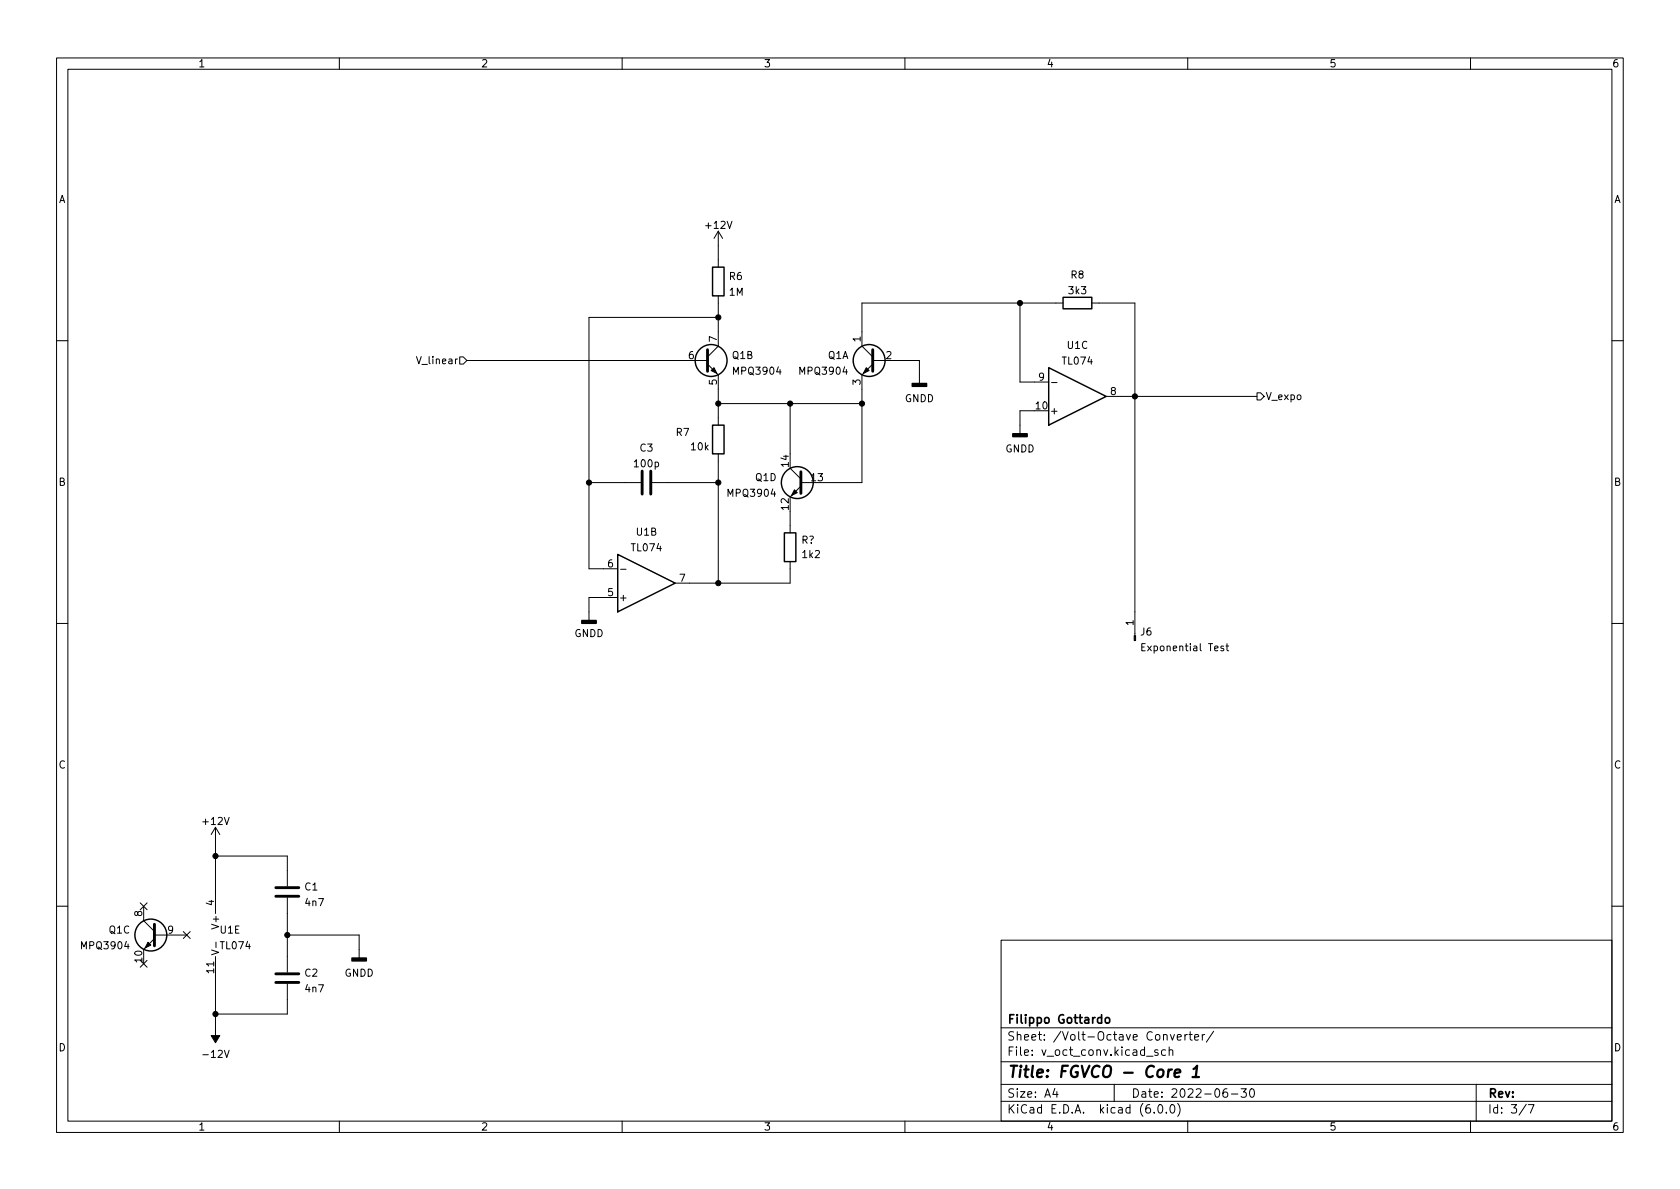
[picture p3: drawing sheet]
<svg xmlns="http://www.w3.org/2000/svg" width="297mm" height="210mm" viewBox="0 0 297 210" stroke-linecap="round" stroke-linejoin="round" font-family="sans-serif">
<g fill="none" stroke="#000" stroke-width=".18">
<path d="M10 10.2h277v190.1h-277zM12 12.2h273v186.1h-273zM60 10.2v2M110 10.2v2M160 10.2v2M210 10.2v2M260 10.2v2M127 56.1h-22.9v44.5h5.1M127 40.9l-.8 1.3M127 40.9v6.3M127 52.3v8.9l-1.9 1.9M127 40.9l.8 1.3"/>
<path d="M180.3 53.6v14h5.1M188 53.6h-35.6v7.6l1.9 1.9M193 53.6h7.7v58.8M10 60.2h2M81.3 63.1h.6l.6 .6-.6 .7h-.6zM82.5 63.7h42.6M125.1 64.4l1.9 1.9v8.9M127 71.4h25.4M139.7 71.4v8.9M154.3 64.4l-1.9 1.9v19h-10.8M154.3 63.7h8.3v4.1M182.9 72.6h-2.6v4.1"/>
<path d="M185.9 67.6h1M195.6 70.1h26.6M222.2 69.5h.7l.6 .6-.6 .6h-.7zM285 60.2h2M104.1 85.3h9.2M115.3 85.3h11.7M127 80.3v22.8M139.7 90.4v3.8M139.7 99.3v3.8h-20.3M139.7 82.8l1.9 1.9M141.6 86l-1.9 1.9M10 110.2h2"/>
<path d="M109.2 105.7h-5.1v4M109.7 100.7h1M201.9 114.4h.4M202.5 113.8h-.6v1.3h.6M216.3 114.3l-.3-.1-.2 .2 .1 .2 .4 .1v.3h-.5M216.8 114.2h.4M216.9 113.8v1.1l.3 .2M285 110.2h2M24.8 159.7l1.2 1.2M26 159.7l-1.2 1.2M38.1 146.3v15.2M38.1 146.3l-.8 1.3"/>
<path d="M38.1 146.3l.8 1.3M38.1 151.4h12.7v5.3M50.8 158.7v13.3M10 160.2h2M24.8 169.8l1.2 1.2M25.4 160.3v2.5l1.9 1.9M26 169.8l-1.2 1.2M27.3 166l-1.9 1.9M27.3 165.3h5.7M32.4 164.7l1.2 1.3M33.6 164.7l-1.2 1.3M37.4 168l1.3 .4-1.3 .4"/>
<path d="M38.1 169.2v12.7M38.2 166.6v1M50.8 165.3h12.7v4.1M50.8 174v5.3h-12.7M177 166.3h108v32h-108zM285 160.2h2M60 198.3v2M110 198.3v2M160 198.3v2M177 194.8h108M177 191.8h108M177 187.8h108"/>
<path d="M177 181.8h108M186.5 192.5l-.4 1h1M186.9 193v1M197 191.8v3M202.7 186.8h1.2M204.1 196.7v.1M204.7 185.7l-.3-.1-.3 .2 .1 .3 .5 .1v.4h-.6M204.9 195.4l.2-.1a.81 .81 0 0 1 .6 .7 .81 .81 0 0 1-.3 .8h-.2a.81 .81 0 0 1-.6-.6 .81 .81 0 0 1 .3-.8zM206.1 185.7l-.5-.1-.2 .3v.4l.1 .3h.6M206.2 196.7v.1M206.7 185.8l.2-.2 .4 .1 .1 .9M206.7 185.1v1.5"/>
<path d="M206.9 182.9l.4 1 .3-1M207.1 195.4l.1-.1a.81 .81 0 0 1 .6 .7 .81 .81 0 0 1-.3 .8h-.1a.81 .81 0 0 1-.6-.6 .81 .81 0 0 1 .3-.8zM208.1 183.4l.8-.1-.1-.3-.4-.1-.3 .2 .1 .8h.6M208.2 195.1a1.72 1.72 0 0 1 0 2.3M209.5 182.9v1M209.9 182.9l-.3 .1-.1 .2M210 198.3v2M210.2 182.9h.6M210.4 182.4v1.3l.4 .2M211.2 183.4l.7-.1v-.3l-.5-.1-.2 .2 .1 .8h.6M212.6 182.9v1M213 182.9l-.3 .1-.1 .2"/>
<path d="M214.6 182.4l-1.3 1.9M216.9 192.5a.59 .59 0 0 0-.7 .7v.5l.2 .3h.4l.2-.1 .1-.5-.2-.2-.4-.1-.3 .3M217.7 193.5h1.2M219.4 192.5h1l-.5 .6 .4 .1v.7l-.2 .1h-.5l-.2-.1M221.1 192.7l.2-.2a.81 .81 0 0 1 .6 .7 .81 .81 0 0 1-.3 .8h-.2a.81 .81 0 0 1-.3-1.3zM260 198.3v2M261 191.8v6.5M269.9 195.3l-1.3 1.9M270.2 195.3h1l-.6 1.5"/>
</g>
<path d="M207.7 189.8l1-.2-.1-.4-.5-.1-.4 .3v1l.2 .1 .6-.1M210.8 190.5h1.2M211 189l.7-.5-.3 2" fill="none" stroke="#000" stroke-width=".4"/>
<path d="M195.5 180.1l.2-.2 .4 .2 .1 .5-.1 .3h-.4l-.2-.1z" fill="none" stroke="#000" stroke-width=".3"/>
<path d="M161.3 67.8h2.5v.5h-2.5zM179.1 76.7h2.5v.5h-2.5zM102.9 109.7h2.5v.5h-2.5zM62.2 169.4h2.6v.5h-2.6z" fill="#000" stroke="#000" stroke-width=".25"/>
<g fill="none" stroke="#000" stroke-width=".25">
<path d="M126 47.2h2v5.1h-2zM188 52.6h5v2h-5zM126 75.2h2v5.1h-2zM185.4 65l10.2 5.1-10.2 5.1zM109.2 98l10.2 5.1-10.2 5.1zM138.7 94.2h2v5.1h-2z"/>
<circle cx="125.7" cy="63.7" r="2.82"/>
<circle cx="153.7" cy="63.7" r="2.82"/>
<circle cx="141" cy="85.3" r="2.82"/>
<circle cx="26.7" cy="165.3" r="2.82"/>
</g>
<path d="M125.1 61.8v3.9M154.3 61.8v3.9M113.5 83.3v4.1M115.1 83.3v4.1M141.6 83.4v3.8M48.8 158.5h4M48.8 157h4M27.3 163.4v3.9M48.8 173.7h4M48.8 172.2h4" fill="none" stroke="#000" stroke-width=".51"/>
<g fill="#000" stroke="#000" stroke-width=".18">
<path d="M126.2 65l.5 1-1-.5zM153.2 65l.5 .5-1 .5zM140.5 86.6l.5 .5-1 .5zM200.5 112.4h.3v.9h-.3zM26.2 166.6l.5 .5-1 .5zM38.1 181.9v1.2h.8l-.8 1.3-.8-1.3h.8z"/>
<circle cx="127" cy="56.1" r=".46"/>
<circle cx="180.3" cy="53.6" r=".46"/>
<circle cx="127" cy="71.4" r=".46"/>
<circle cx="139.7" cy="71.4" r=".46"/>
<circle cx="152.4" cy="71.4" r=".46"/>
<circle cx="200.7" cy="70.1" r=".46"/>
<circle cx="104.1" cy="85.3" r=".46"/>
<circle cx="127" cy="85.3" r=".46"/>
<circle cx="127" cy="103.1" r=".46"/>
<circle cx="38.1" cy="151.4" r=".46"/>
<circle cx="38.1" cy="179.3" r=".46"/>
<circle cx="50.8" cy="165.3" r=".46"/>
</g>
<text font-size="2.8" x="178" y="190.6">Title: FGVCO - Core 1</text>
<g font-size="2.1">
<text x="178" y="184">Sheet: /Volt-Octave Converter/</text>
<text x="178" y="181">Filippo Gottardo</text>
<text x="178" y="186.7">File: v_oct_conv.kicad_sch</text>
<text x="178" y="196.9">KiCad E.D.A. kicad (6.0.0)</text>
<text x="178" y="194.1">Size: A4</text>
<text x="200" y="194.1">Date: 2022-06-30</text>
<text x="263" y="194.1">Rev:</text>
<text x="263" y="196.9">Id: 3/7</text>
</g>
<g font-size="1.8">
<text x="35" y="11.9">1</text>
<text x="85" y="11.9">2</text>
<text x="135" y="11.9">3</text>
<text x="185" y="11.9">4</text>
<text x="235" y="11.9">5</text>
<text x="285" y="11.9">6</text>
<text x="10.3" y="35.9">A</text>
<text x="285.3" y="35.9">A</text>
<text x="124.9" y="40.5">+12V</text>
<text x="129" y="52.3">1M</text>
<text x="129" y="49.5">R6</text>
<text x="189" y="52">3k3</text>
<text x="189.4" y="49.2">R8</text>
<text x="74.2" y="64.4">V_linear</text>
<text x="121.7" y="63.5">6</text>
<text x="126.7" y="60.4" transform="rotate(-90 126.7 60.4)">7</text>
<text x="129.5" y="63.5">Q1B</text>
<text x="146.4" y="63.5">Q1A</text>
<text x="152.1" y="60.4" transform="rotate(-90 152.1 60.4)">1</text>
<text x="156.7" y="63.5">2</text>
<text x="187.9" y="64.5">TL074</text>
<text x="188.7" y="61.7">U1C</text>
<text x="126.7" y="68.1" transform="rotate(-90 126.7 68.1)">5</text>
<text x="129.9" y="66.3">MPQ3904</text>
<text x="141.6" y="66.3">MPQ3904</text>
<text x="152.1" y="68.1" transform="rotate(-90 152.1 68.1)">3</text>
<text x="160" y="71.1">GNDD</text>
<text x="183.7" y="67.3">9</text>
<text x="196.4" y="69.8">8</text>
<text x="223.7" y="70.7">V_expo</text>
<text x="119.6" y="77.1">R7</text>
<text x="183.2" y="72.4">10</text>
<text x="185.5" y="73.3">+</text>
<text x="112.3" y="82.6">100p</text>
<text x="113.2" y="79.8">C3</text>
<text x="122.2" y="79.6">10k</text>
<text x="139.4" y="82.5" transform="rotate(-90 139.4 82.5)">14</text>
<text x="177.7" y="80">GNDD</text>
<text x="10.3" y="85.9">B</text>
<text x="128.9" y="87.8">MPQ3904</text>
<text x="133.6" y="85.1">Q1D</text>
<text x="143.5" y="85.1">13</text>
<text x="285.3" y="85.9">B</text>
<text x="112.5" y="94.7">U1B</text>
<text x="139.4" y="90.1" transform="rotate(-90 139.4 90.1)">12</text>
<text x="107.5" y="100.3">6</text>
<text x="111.7" y="97.5">TL074</text>
<text x="141.7" y="96.1">R?</text>
<text x="141.9" y="98.7">1k2</text>
<text x="107.5" y="105.4">5</text>
<text x="109.3" y="106.3">+</text>
<text x="120.2" y="102.9">7</text>
<text x="101.5" y="112.6">GNDD</text>
<text x="200.4" y="110.6" transform="rotate(-90 200.4 110.6)">1</text>
<text x="201.7" y="112.4">J6</text>
<text x="202.4" y="115.1">Exponential Test</text>
<text x="10.3" y="135.9">C</text>
<text x="285.3" y="135.9">C</text>
<text x="36" y="145.9">+12V</text>
<text x="37.8" y="160.1" transform="rotate(-90 37.8 160.1)">4</text>
<text x="53.9" y="157.5">C1</text>
<text x="54.1" y="160.2">4n7</text>
<text x="14.6" y="167.9">MPQ3904</text>
<text x="19.3" y="165.1">Q1C</text>
<text x="25.1" y="162" transform="rotate(-90 25.1 162)">8</text>
<text x="29.7" y="165.1">9</text>
<text x="38.7" y="163.9" transform="rotate(-90 38.7 163.9)">V+</text>
<text x="38.9" y="165.1">U1E</text>
<text x="39.1" y="167.9">TL074</text>
<text x="25.1" y="170.1" transform="rotate(-90 25.1 170.1)">10</text>
<text x="37.8" y="172" transform="rotate(-90 37.8 172)">11</text>
<text x="53.9" y="172.7">C2</text>
<text x="60.9" y="172.7">GNDD</text>
<text x="54.1" y="175.5">4n7</text>
<text x="10.3" y="185.9">D</text>
<text x="285.3" y="185.9">D</text>
<text x="36.2" y="187.1">-12V</text>
<text x="35" y="199.9">1</text>
<text x="85" y="199.9">2</text>
<text x="135" y="199.9">3</text>
<text x="185" y="199.9">4</text>
<text x="235" y="199.9">5</text>
<text x="285" y="199.9">6</text>
</g>
</svg>
